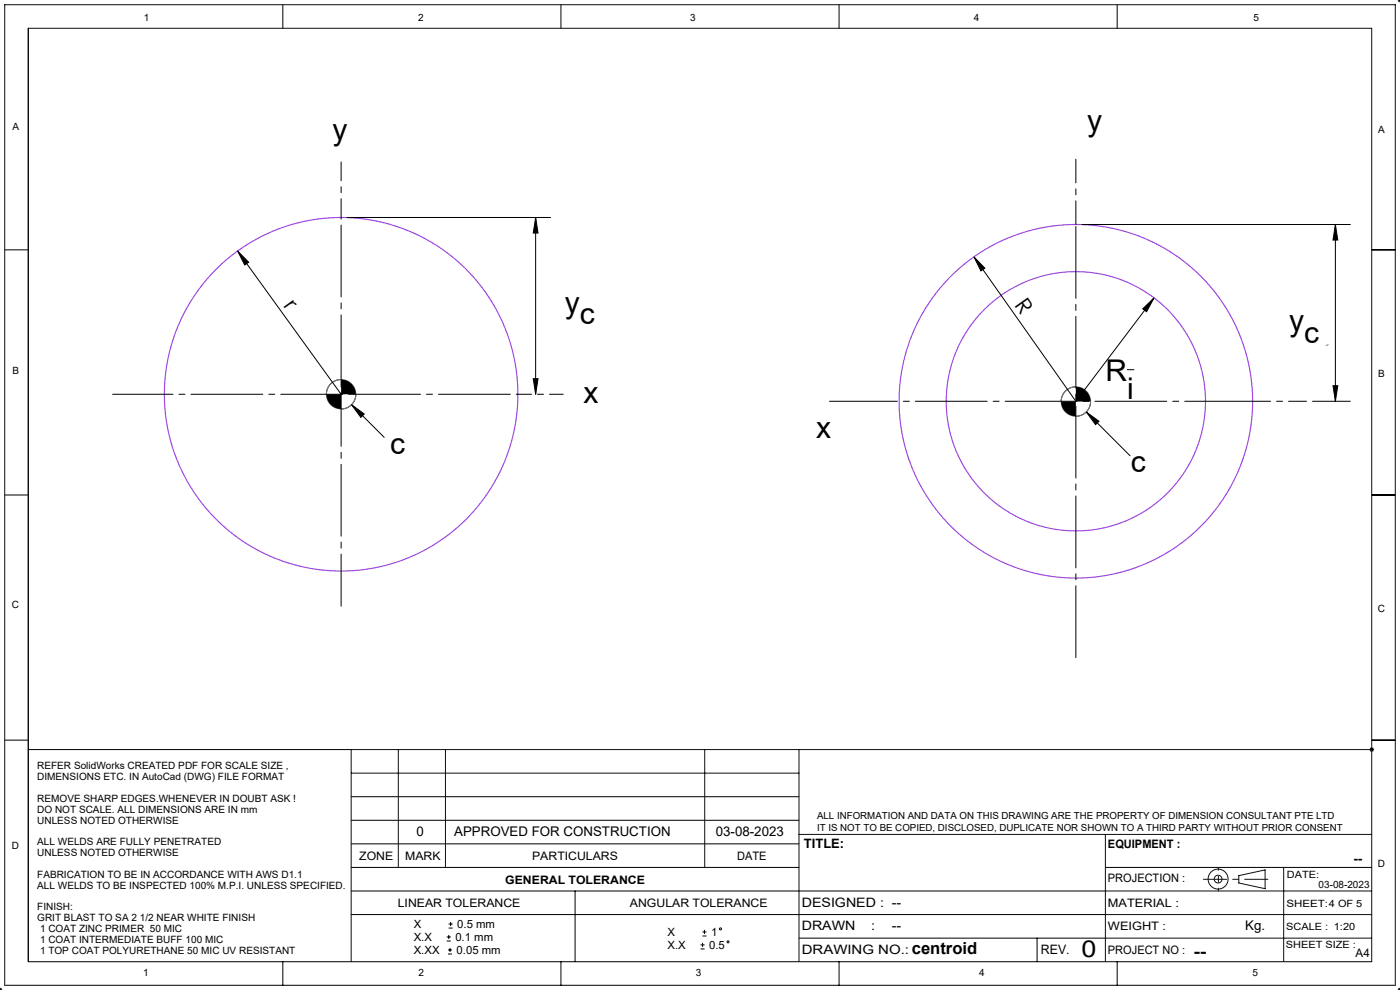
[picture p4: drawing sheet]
<svg xmlns="http://www.w3.org/2000/svg" width="297mm" height="210mm" viewBox="0 0 297 210" stroke-linecap="round" stroke-linejoin="round" font-family="sans-serif">
<g fill="none" stroke="#000" stroke-width=".21">
<path d="M296.9 0l.2 .1M297 -.1v.6M297 0l-.4 .4M60 1v5M119 1v5M178 1v5M237 1v5M296.5 0h.6M1 53h5M50.4 53.2l2.3 2.4-.8 .6zM50.4 53.2l22 30.4M73.6 46.1h43.2"/>
<path d="M113.6 46.1v37.5M113.6 46.1l.5 3.3h-1zM206.6 54.5l2.3 2.4-.8 .6zM206.6 54.5l21.6 30.6 16.6-21.9M229.5 47.6h57M283.3 47.6v37.5M283.3 47.6l.5 3.3h-1zM291 53h5M239.1 78.4h1.5M242.4 65.5l2.4-2.3-1.6 2.9zM72.4 80.5a3.1 3.1 0 0 0-3.2 3.1M74.6 85.8l2.7 2-.7 .7z"/>
<path d="M74.6 85.8l6.9 7M75.5 83.6a3.1 3.1 0 0 1-3.1 3.2M113.1 80.3h1l-.5 3.3zM228.2 82a3.1 3.1 0 0 0-3.1 3.2M230.4 87.4l2.7 2-.7 .7zM230.4 87.4l9.3 9.3M231.4 85.2a3.1 3.1 0 0 1-3.2 3.1M278.4 85.1h8.1M282.8 81.8h1l-.5 3.3zM1 105h5M291 105h5M1 157h5"/>
<path d="M6 159h68.5M290.5 159h1M290.6 158.6l.8 .8M291 157h5M291 158.5v1M291.4 158.6l-.8 .8M74.5 169h95M74.5 174h95M74.5 179h95M74.5 189h160M74.5 194h160M74.5 184h95"/>
<path d="M94.8 199.6h.8M94.8 198.8h.8M95.2 196.9h.8M95.2 196h.8M95.2 198.3v.9M95.6 195.6v.8M122 189v15M149 198.5h.9M149 197.7h.9M149.4 197.3v.8M169.5 199h65M220 199v5"/>
<path d="M234.5 184h56.5M-.1 210h.6M0 210l.1 .1M0 209.5v.6M.4 209.6l-.4 .5M1 209h295M6 204h285M60 204v5M95 202.4h.9M95 201.5h.9M95.5 201.1v.8M119 204v5"/>
<path d="M148.6 201.3h.9M148.6 200.4h.9M149 200v.9M178 204v5M237 204v5M296.5 210h.6M296.6 209.6l.4 .5M297 209.5v.6M297.1 209.9l-.2 .2"/>
<circle cx="152.8" cy="197" r=".21"/>
<circle cx="154.5" cy="199.8" r=".21"/>
</g>
<g fill="none" stroke="#0f0f0f" stroke-width=".21">
<path d="M84.5 159v25M94.5 159v25M149.5 159v25M169.5 159v45M291 159h-216.5v45M74.5 164h95M169.5 177h121.5M234.5 177v27M234.5 189h56.5M234.5 199h56.5M234.5 194h56.5M262.8 185.7l5.6-1.2v4l-5.6-1.2z"/>
<path d="M272.3 184v20M1 209v-208h295v208M6 204v-198h285v198"/>
<circle cx="258.4" cy="186.5" r="2.12"/>
<circle cx="258.4" cy="186.5" r=".82"/>
</g>
<path d="M269 186.5h-13.7" fill="none" stroke="#0f0f0f" stroke-width=".21" stroke-dasharray="6.3 1.3 1.3 1.3" stroke-dashoffset="1.4"/>
<path d="M258.5 184v5" fill="none" stroke="#0f0f0f" stroke-width=".21" stroke-dasharray="6.3 1.3 1.3 1.3" stroke-dashoffset="5.8"/>
<g fill="none" stroke="#808080" stroke-width=".21">
<circle cx="72.4" cy="83.6" r="3.1"/>
<circle cx="228.2" cy="85.2" r="3.1"/>
</g>
<g fill="none" stroke="#a147e4" stroke-width=".25">
<circle cx="72.4" cy="83.6" r="37.5"/>
<circle cx="228.2" cy="85.1" r="37.5"/>
<circle cx="228.2" cy="85.1" r="27.5"/>
</g>
<path d="M72.4 83.6v-37.5M72.4 83.6h37.5" fill="none" stroke="#000" stroke-width=".21" stroke-dasharray="15.2 1.3 1.3 1.3" stroke-dashoffset="-1.6"/>
<path d="M72.4 83.6h-48.5" fill="none" stroke="#000" stroke-width=".21" stroke-dasharray="15.2 1.3 1.3 1.3" stroke-dashoffset="2.4"/>
<path d="M72.4 83.6v45" fill="none" stroke="#000" stroke-width=".21" stroke-dasharray="15.2 1.3 1.3 1.3" stroke-dashoffset="4.2"/>
<path d="M109.9 83.6h9.6" fill="none" stroke="#000" stroke-width=".21" stroke-dasharray="15.2 1.3 1.3 1.3" stroke-dashoffset="12.3"/>
<path d="M72.4 46.1v-11.8" fill="none" stroke="#000" stroke-width=".21" stroke-dasharray="15.2 1.3 1.3 1.3" stroke-dashoffset="11.3"/>
<path d="M228.2 47.6v92.3" fill="none" stroke="#000" stroke-width=".21" stroke-dasharray="15.2 1.3 1.3 1.3" stroke-dashoffset="-.4"/>
<path d="M176 85.1h89.7" fill="none" stroke="#000" stroke-width=".21" stroke-dasharray="15.2 1.3 1.3 1.3" stroke-dashoffset=".8"/>
<path d="M265.7 85.1h11.5" fill="none" stroke="#000" stroke-width=".21" stroke-dasharray="15.2 1.3 1.3 1.3" stroke-dashoffset="11.4"/>
<path d="M228.2 47.6v-13.8" fill="none" stroke="#000" stroke-width=".21" stroke-dasharray="15.2 1.3 1.3 1.3" stroke-dashoffset="10.2"/>
<path d="M281.3 73.3l.5-.2" fill="none" stroke="#808080" stroke-width=".21" stroke-dasharray="15.2 1.3 1.3 1.3"/>
<g fill="#000">
<path d="M50.4 53.2l2.3 2.4-.8 .6zM206.6 54.5l2.3 2.4-.8 .6zM242.4 65.5l2.4-2.3-1.6 2.9zM74.6 85.8l2.7 2-.7 .7zM230.4 87.4l2.7 2-.7 .7z"/>
<path d="M113.6 46.1l.5 3.3h-1zM113.1 80.3h1l-.5 3.3zM283.3 47.6l.5 3.3h-1zM282.8 81.8h1l-.5 3.3z"/>
<path d="M225.1 85.2a3.1 3.1 0 0 0 3.1 3.1v-3.1zM228.2 82v3.2h3.2a3.1 3.1 0 0 0-3.2-3.2zM69.2 83.6a3.1 3.1 0 0 0 3.2 3.2v-3.2zM72.4 80.5v3.1h3.1a3.1 3.1 0 0 0-3.1-3.1z"/>
</g>
<g font-size="6.3">
<text x="70.5" y="29.8">y</text>
<text x="230.6" y="27.8">y</text>
<text x="119.8" y="66.3">y</text>
<text x="123" y="68.8">c</text>
<text x="273.5" y="70.3">y</text>
<text x="276.6" y="72.8">c</text>
<text x="234.6" y="80.8">R</text>
<text x="123.8" y="85.6">x</text>
<text x="239.1" y="84.7">i</text>
<text x="173.2" y="92.9">x</text>
<text x="82.8" y="96.3">c</text>
<text x="239.9" y="100.1">c</text>
</g>
<text font-size="4.9" x="229.4" y="202.9">0</text>
<g font-size="4.7">
<text x="60.1" y="65" transform="rotate(54 60.1 65)">r</text>
<text x="215.1" y="64.8" transform="rotate(55 215.1 64.8)">R</text>
</g>
<g font-size="3.5">
<text x="193.4" y="202.3">centroid</text>
<text x="253.2" y="203">--</text>
</g>
<g font-size="2.8">
<text x="88.4" y="177.3">0</text>
<text x="96.3" y="177.3">APPROVED FOR CONSTRUCTION</text>
<text x="151.9" y="177.3">03-08-2023</text>
<text x="287.1" y="183">--</text>
<text x="264.2" y="197.3">Kg.</text>
</g>
<g font-size="2.7">
<text x="170.5" y="180">TITLE:</text>
<text x="170.1" y="197.3">DRAWN</text>
<text x="170.1" y="192.4">DESIGNED : --</text>
<text x="184.8" y="197.3">:</text>
<text x="189.2" y="197.3">--</text>
<text x="170.1" y="202.3">DRAWING NO.:</text>
<text x="220.8" y="202.3">REV.</text>
</g>
<g font-size="2.5">
<text x="235" y="179.9">EQUIPMENT :</text>
<text x="76.2" y="182.4">ZONE</text>
<text x="86" y="182.4">MARK</text>
<text x="112.9" y="182.4">PARTICULARS</text>
<text x="156.4" y="182.4">DATE</text>
<text x="107.2" y="187.5">GENERAL TOLERANCE</text>
<text x="235" y="187">PROJECTION :</text>
<text x="84.4" y="192.5">LINEAR TOLERANCE</text>
<text x="133.6" y="192.4">ANGULAR TOLERANCE</text>
<text x="235" y="192.4">MATERIAL :</text>
<text x="235" y="197.3">WEIGHT :</text>
<text x="235" y="202.3">PROJECT NO :</text>
<text x="287.6" y="203.1">A4</text>
</g>
<g font-size="2.4">
<text x="87.8" y="196.8">X</text>
<text x="97" y="196.8">0.5 mm</text>
<text x="87.8" y="199.6">X.X</text>
<text x="87.8" y="202.3">X.XX</text>
<text x="96.6" y="199.6">0.1 mm</text>
<text x="96.9" y="202.3">0.05 mm</text>
<text x="141.6" y="198.5">X</text>
<text x="141.6" y="201.2">X.X</text>
<text x="150.4" y="201.2">0.5</text>
<text x="150.8" y="198.5">1</text>
</g>
<g font-size="2.1">
<text x="30.5" y="4.5">1</text>
<text x="88.7" y="4.5">2</text>
<text x="146.4" y="4.5">3</text>
<text x="206.6" y="4.5">4</text>
<text x="265.9" y="4.5">5</text>
<text x="2.6" y="27.7">A</text>
<text x="292.4" y="28.3">A</text>
<text x="2.6" y="79.4">B</text>
<text x="292.4" y="79.9">B</text>
<text x="2.5" y="129.1">C</text>
<text x="292.3" y="129.8">C</text>
<text x="7.9" y="163.2">REFER SolidWorks CREATED PDF FOR SCALE SIZE ,</text>
<text x="7.9" y="165.5">DIMENSIONS ETC. IN AutoCad (DWG) FILE FORMAT</text>
<text x="7.9" y="170.1">REMOVE SHARP EDGES.WHENEVER IN DOUBT ASK !</text>
<text x="7.9" y="172.4">DO NOT SCALE. ALL DIMENSIONS ARE IN mm</text>
<text x="173.3" y="173.7">ALL INFORMATION AND DATA ON THIS DRAWING ARE THE PROPERTY OF DIMENSION CONSULTANT PTE LTD</text>
<text x="7.9" y="174.7">UNLESS NOTED OTHERWISE</text>
<text x="7.9" y="179.3">ALL WELDS ARE FULLY PENETRATED</text>
<text x="173.3" y="176.2">IT IS NOT TO BE COPIED, DISCLOSED, DUPLICATE NOR SHOWN TO A THIRD PARTY WITHOUT PRIOR CONSENT</text>
<text x="2.5" y="180.1">D</text>
<text x="7.9" y="181.6">UNLESS NOTED OTHERWISE</text>
<text x="292.3" y="184">D</text>
<text x="7.9" y="186.2">FABRICATION TO BE IN ACCORDANCE WITH AWS D1.1</text>
<text x="7.9" y="188.5">ALL WELDS TO BE INSPECTED 100% M.P.I. UNLESS SPECIFIED.</text>
<text x="273" y="186.2">DATE:</text>
<text x="279.7" y="188.5">03-08-2023</text>
<text x="7.9" y="193.1">FINISH:</text>
<text x="7.9" y="195.4">GRIT BLAST TO SA 2 1/2 NEAR WHITE FINISH</text>
<text x="8.5" y="197.7">1 COAT ZINC PRIMER 50 MIC</text>
<text x="272.9" y="197.3">SCALE : 1:20</text>
<text x="272.9" y="192.4">SHEET:4 OF 5</text>
<text x="8.5" y="200">1 COAT INTERMEDIATE BUFF 100 MIC</text>
<text x="8.5" y="202.3">1 TOP COAT POLYURETHANE 50 MIC UV RESISTANT</text>
<text x="272.8" y="201.2">SHEET SIZE :</text>
<text x="30.4" y="206.9">1</text>
<text x="88.8" y="206.9">2</text>
<text x="147.6" y="206.9">3</text>
<text x="207.8" y="206.9">4</text>
<text x="265.7" y="206.9">5</text>
</g>
</svg>
